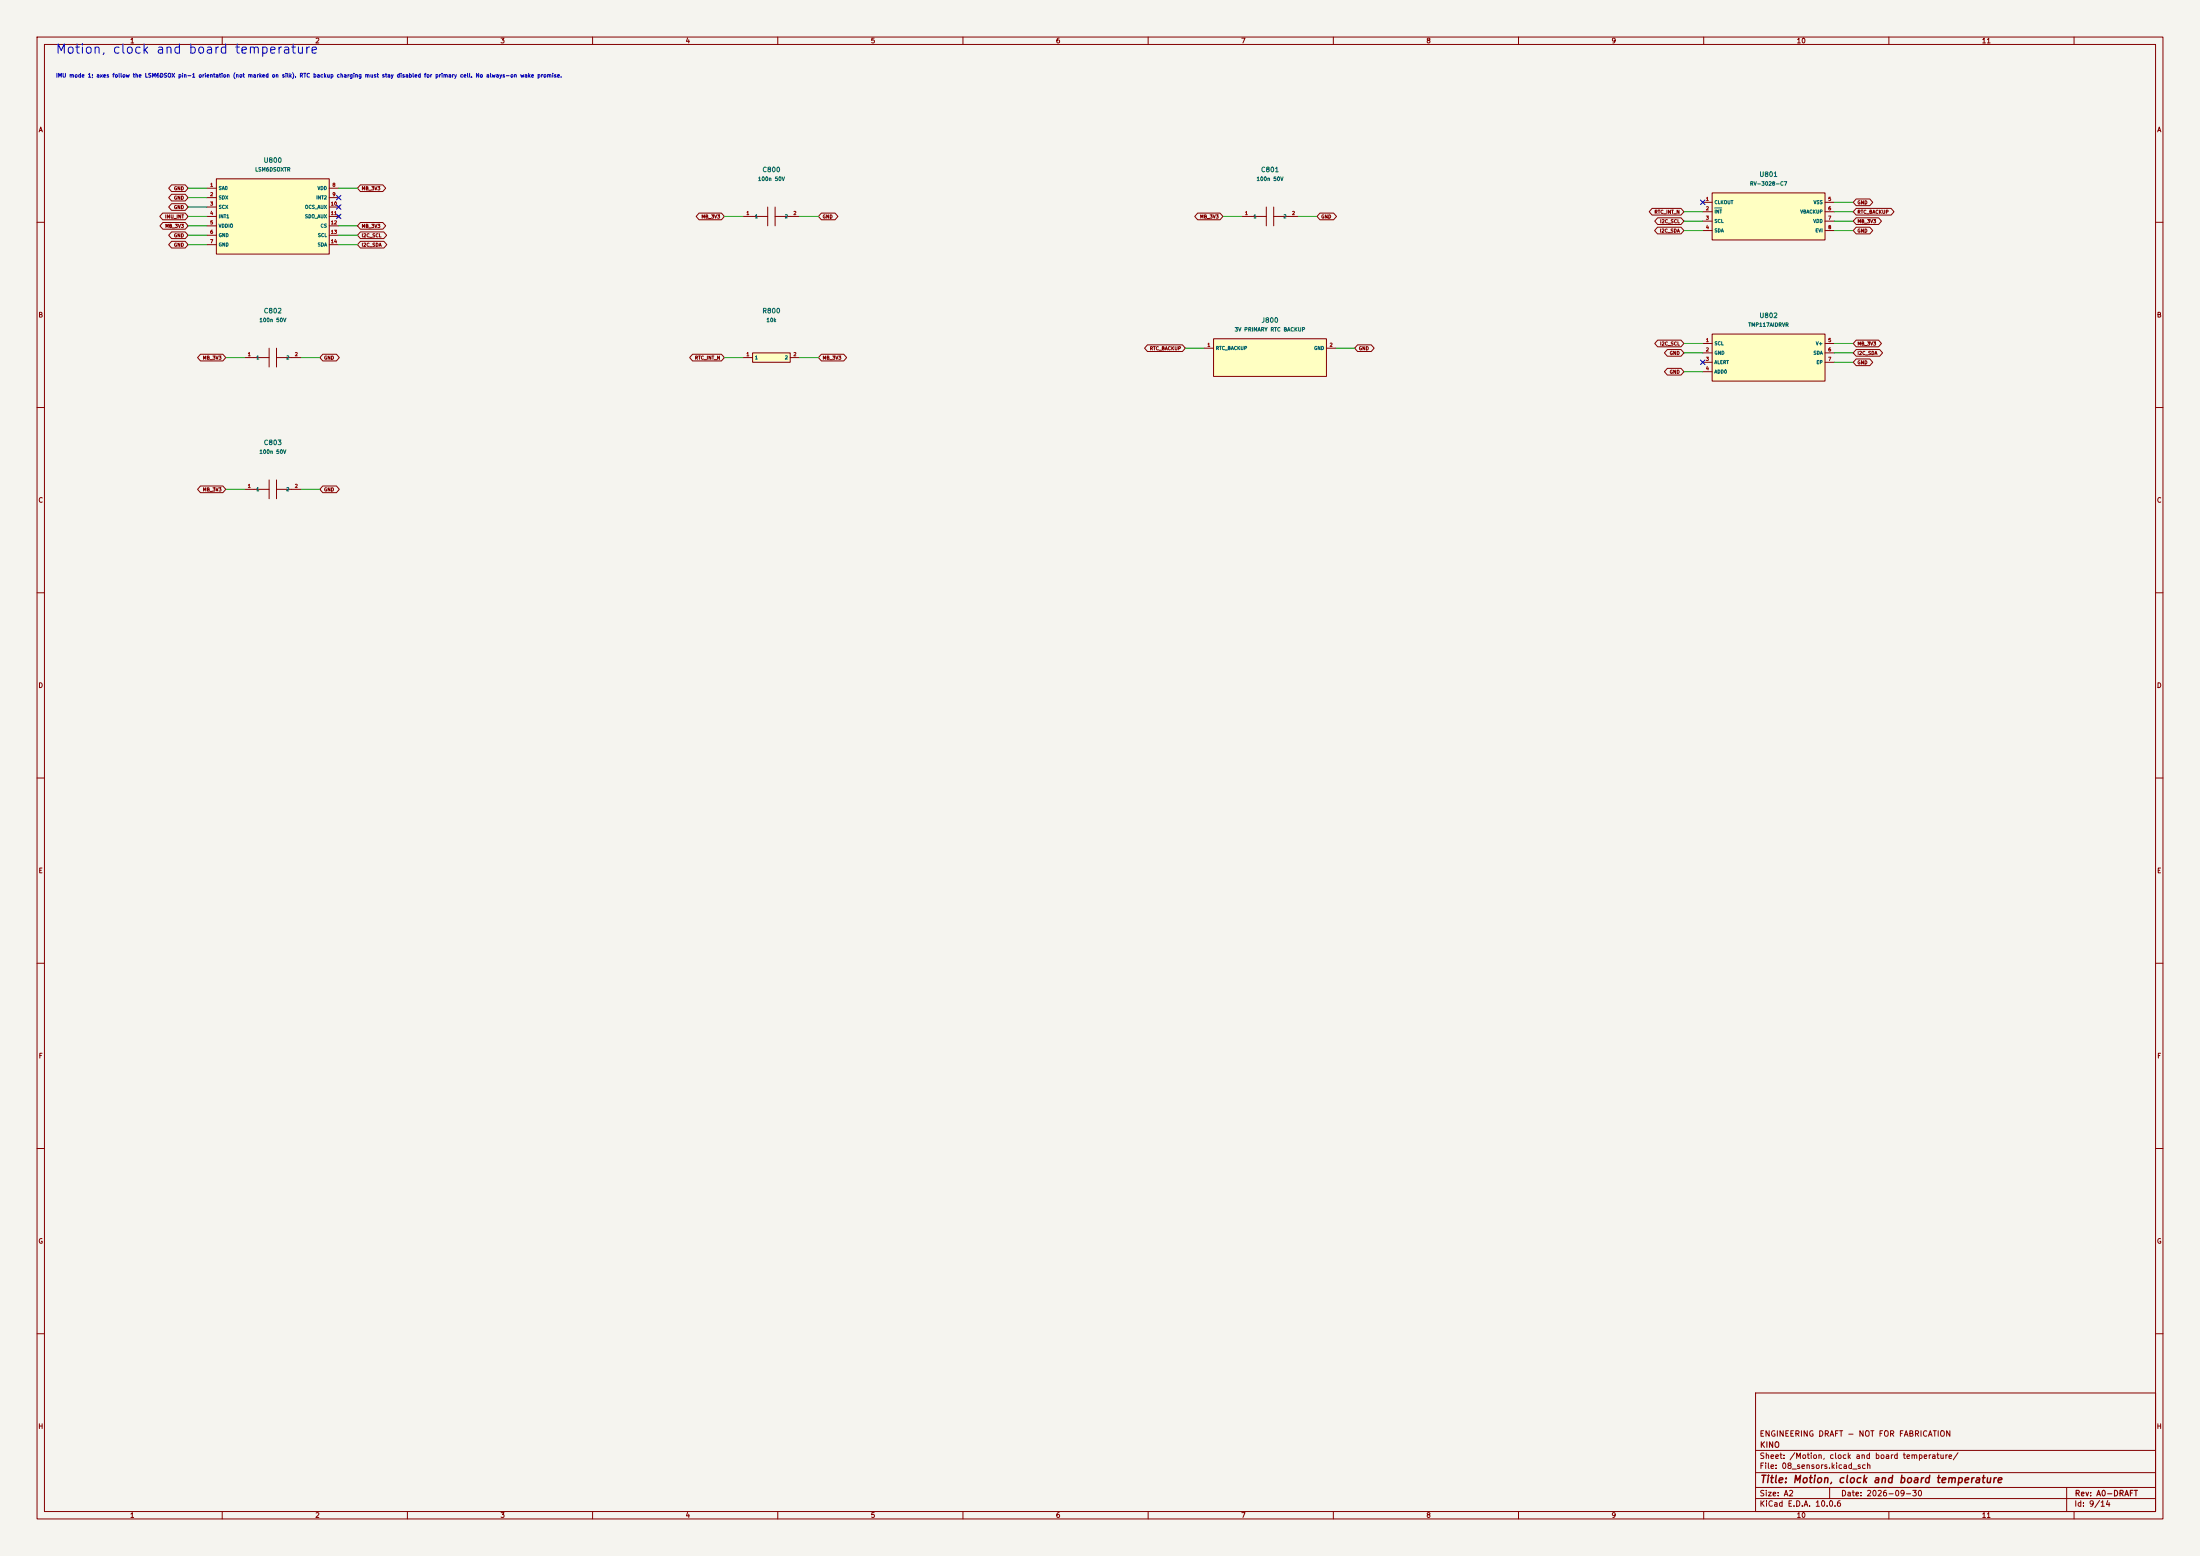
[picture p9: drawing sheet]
(kicad_sch (version 20250114) (generator "eeschema") (generator_version "10.0") (paper "A2")
  (title_block (title "Motion, clock and board temperature") (date "2026-09-30") (rev "A0-DRAFT")
   (company "KINO") (comment 1 "ENGINEERING DRAFT - NOT FOR FABRICATION"))
(lib_symbols (symbol "KINO_A0:U800" (pin_names (offset 0.508)) (in_bom yes) (on_board yes)
   (property "Reference" "U" (at 0 13.97 0) (effects (font (size 1.27 1.27))))
   (property "Value" "LSM6DSOXTR" (at 0 11.43 0) (effects (font (size 1.0 1.0))))
   (property "Footprint" "Package_LGA:LGA-14_3x2.5mm_P0.5mm_LayoutBorder3x4y" (at 0 0 0) (effects (font (size 1.27 1.27)) (hide yes)))
   (property "Datasheet" "https://www.st.com/resource/en/datasheet/lsm6dsox.pdf" (at 0 0 0) (effects (font (size 1.27 1.27)) (hide yes)))
   (symbol "U800_0_1" (rectangle (start -15.24 10.16) (end 15.24 -10.16) (stroke (width 0.25) (type default)) (fill (type background))))
   (symbol "U800_1_1" (pin input line (at -17.78 7.62 0) (length 2.54) (name "SA0" (effects (font (size 0.9 0.9)))) (number "1" (effects (font (size 0.9 0.9)))))(pin input line (at -17.78 5.08 0) (length 2.54) (name "SDX" (effects (font (size 0.9 0.9)))) (number "2" (effects (font (size 0.9 0.9)))))(pin input line (at -17.78 2.54 0) (length 2.54) (name "SCX" (effects (font (size 0.9 0.9)))) (number "3" (effects (font (size 0.9 0.9)))))(pin output line (at -17.78 0.0 0) (length 2.54) (name "INT1" (effects (font (size 0.9 0.9)))) (number "4" (effects (font (size 0.9 0.9)))))(pin power_in line (at -17.78 -2.54 0) (length 2.54) (name "VDDIO" (effects (font (size 0.9 0.9)))) (number "5" (effects (font (size 0.9 0.9)))))(pin power_in line (at -17.78 -5.079999999999999 0) (length 2.54) (name "GND" (effects (font (size 0.9 0.9)))) (number "6" (effects (font (size 0.9 0.9)))))(pin passive line (at -17.78 -7.62 0) (length 2.54) (name "GND" (effects (font (size 0.9 0.9)))) (number "7" (effects (font (size 0.9 0.9)))))(pin power_in line (at 17.78 7.62 180) (length 2.54) (name "VDD" (effects (font (size 0.9 0.9)))) (number "8" (effects (font (size 0.9 0.9)))))(pin output line (at 17.78 5.08 180) (length 2.54) (name "INT2" (effects (font (size 0.9 0.9)))) (number "9" (effects (font (size 0.9 0.9)))))(pin no_connect line (at 17.78 2.54 180) (length 2.54) (name "OCS_AUX" (effects (font (size 0.9 0.9)))) (number "10" (effects (font (size 0.9 0.9)))))(pin no_connect line (at 17.78 0.0 180) (length 2.54) (name "SDO_AUX" (effects (font (size 0.9 0.9)))) (number "11" (effects (font (size 0.9 0.9)))))(pin input line (at 17.78 -2.54 180) (length 2.54) (name "CS" (effects (font (size 0.9 0.9)))) (number "12" (effects (font (size 0.9 0.9)))))(pin input line (at 17.78 -5.079999999999999 180) (length 2.54) (name "SCL" (effects (font (size 0.9 0.9)))) (number "13" (effects (font (size 0.9 0.9)))))(pin bidirectional line (at 17.78 -7.62 180) (length 2.54) (name "SDA" (effects (font (size 0.9 0.9)))) (number "14" (effects (font (size 0.9 0.9)))))))(symbol "KINO_A0:C800" (pin_names (offset 0.508)) (in_bom yes) (on_board yes)
   (property "Reference" "C" (at 0 11.43 0) (effects (font (size 1.27 1.27))))
   (property "Value" "100n 50V" (at 0 8.89 0) (effects (font (size 1.0 1.0))))
   (property "Footprint" "Capacitor_SMD:C_0603_1608Metric" (at 0 0 0) (effects (font (size 1.27 1.27)) (hide yes)))
   (property "Datasheet" "https://www.yageogroup.com/component-documentation/download/specsheet/CC0603KRX7R9BB104" (at 0 0 0) (effects (font (size 1.27 1.27)) (hide yes)))
   (symbol "C800_0_1" (polyline (pts (xy -1 -2.54) (xy -1 2.54)) (stroke (width 0.25) (type default)) (fill (type none)))(polyline (pts (xy 1 -2.54) (xy 1 2.54)) (stroke (width 0.25) (type default)) (fill (type none)))(polyline (pts (xy -5.08 0) (xy -1 0)) (stroke (width 0.15) (type default)) (fill (type none)))(polyline (pts (xy 1 0) (xy 5.08 0)) (stroke (width 0.15) (type default)) (fill (type none))))
   (symbol "C800_1_1" (pin passive line (at -7.62 0 0) (length 2.54) (name "1" (effects (font (size 0.9 0.9)))) (number "1" (effects (font (size 0.9 0.9)))))(pin passive line (at 7.62 0 180) (length 2.54) (name "2" (effects (font (size 0.9 0.9)))) (number "2" (effects (font (size 0.9 0.9)))))))(symbol "KINO_A0:C801" (pin_names (offset 0.508)) (in_bom yes) (on_board yes)
   (property "Reference" "C" (at 0 11.43 0) (effects (font (size 1.27 1.27))))
   (property "Value" "100n 50V" (at 0 8.89 0) (effects (font (size 1.0 1.0))))
   (property "Footprint" "Capacitor_SMD:C_0603_1608Metric" (at 0 0 0) (effects (font (size 1.27 1.27)) (hide yes)))
   (property "Datasheet" "https://www.yageogroup.com/component-documentation/download/specsheet/CC0603KRX7R9BB104" (at 0 0 0) (effects (font (size 1.27 1.27)) (hide yes)))
   (symbol "C801_0_1" (polyline (pts (xy -1 -2.54) (xy -1 2.54)) (stroke (width 0.25) (type default)) (fill (type none)))(polyline (pts (xy 1 -2.54) (xy 1 2.54)) (stroke (width 0.25) (type default)) (fill (type none)))(polyline (pts (xy -5.08 0) (xy -1 0)) (stroke (width 0.15) (type default)) (fill (type none)))(polyline (pts (xy 1 0) (xy 5.08 0)) (stroke (width 0.15) (type default)) (fill (type none))))
   (symbol "C801_1_1" (pin passive line (at -7.62 0 0) (length 2.54) (name "1" (effects (font (size 0.9 0.9)))) (number "1" (effects (font (size 0.9 0.9)))))(pin passive line (at 7.62 0 180) (length 2.54) (name "2" (effects (font (size 0.9 0.9)))) (number "2" (effects (font (size 0.9 0.9)))))))(symbol "KINO_A0:U801" (pin_names (offset 0.508)) (in_bom yes) (on_board yes)
   (property "Reference" "U" (at 0 10.16 0) (effects (font (size 1.27 1.27))))
   (property "Value" "RV-3028-C7" (at 0 7.619999999999999 0) (effects (font (size 1.0 1.0))))
   (property "Footprint" "Package_SON:MicroCrystal_C7_SON-8_1.5x3.2mm_P0.9mm" (at 0 0 0) (effects (font (size 1.27 1.27)) (hide yes)))
   (property "Datasheet" "https://www.microcrystal.com/fileadmin/Media/Products/RTC/Datasheet/RV-3028-C7.pdf" (at 0 0 0) (effects (font (size 1.27 1.27)) (hide yes)))
   (symbol "U801_0_1" (rectangle (start -15.24 6.35) (end 15.24 -6.35) (stroke (width 0.25) (type default)) (fill (type background))))
   (symbol "U801_1_1" (pin output line (at -17.78 3.8099999999999996 0) (length 2.54) (name "CLKOUT" (effects (font (size 0.9 0.9)))) (number "1" (effects (font (size 0.9 0.9)))))(pin open_collector line (at -17.78 1.2699999999999996 0) (length 2.54) (name "~{INT}" (effects (font (size 0.9 0.9)))) (number "2" (effects (font (size 0.9 0.9)))))(pin input line (at -17.78 -1.2700000000000005 0) (length 2.54) (name "SCL" (effects (font (size 0.9 0.9)))) (number "3" (effects (font (size 0.9 0.9)))))(pin bidirectional line (at -17.78 -3.8100000000000005 0) (length 2.54) (name "SDA" (effects (font (size 0.9 0.9)))) (number "4" (effects (font (size 0.9 0.9)))))(pin power_in line (at 17.78 3.8099999999999996 180) (length 2.54) (name "VSS" (effects (font (size 0.9 0.9)))) (number "5" (effects (font (size 0.9 0.9)))))(pin power_in line (at 17.78 1.2699999999999996 180) (length 2.54) (name "VBACKUP" (effects (font (size 0.9 0.9)))) (number "6" (effects (font (size 0.9 0.9)))))(pin power_in line (at 17.78 -1.2700000000000005 180) (length 2.54) (name "VDD" (effects (font (size 0.9 0.9)))) (number "7" (effects (font (size 0.9 0.9)))))(pin input line (at 17.78 -3.8100000000000005 180) (length 2.54) (name "EVI" (effects (font (size 0.9 0.9)))) (number "8" (effects (font (size 0.9 0.9)))))))(symbol "KINO_A0:C802" (pin_names (offset 0.508)) (in_bom yes) (on_board yes)
   (property "Reference" "C" (at 0 11.43 0) (effects (font (size 1.27 1.27))))
   (property "Value" "100n 50V" (at 0 8.89 0) (effects (font (size 1.0 1.0))))
   (property "Footprint" "Capacitor_SMD:C_0603_1608Metric" (at 0 0 0) (effects (font (size 1.27 1.27)) (hide yes)))
   (property "Datasheet" "https://www.yageogroup.com/component-documentation/download/specsheet/CC0603KRX7R9BB104" (at 0 0 0) (effects (font (size 1.27 1.27)) (hide yes)))
   (symbol "C802_0_1" (polyline (pts (xy -1 -2.54) (xy -1 2.54)) (stroke (width 0.25) (type default)) (fill (type none)))(polyline (pts (xy 1 -2.54) (xy 1 2.54)) (stroke (width 0.25) (type default)) (fill (type none)))(polyline (pts (xy -5.08 0) (xy -1 0)) (stroke (width 0.15) (type default)) (fill (type none)))(polyline (pts (xy 1 0) (xy 5.08 0)) (stroke (width 0.15) (type default)) (fill (type none))))
   (symbol "C802_1_1" (pin passive line (at -7.62 0 0) (length 2.54) (name "1" (effects (font (size 0.9 0.9)))) (number "1" (effects (font (size 0.9 0.9)))))(pin passive line (at 7.62 0 180) (length 2.54) (name "2" (effects (font (size 0.9 0.9)))) (number "2" (effects (font (size 0.9 0.9)))))))(symbol "KINO_A0:R800" (pin_names (offset 0.508)) (in_bom yes) (on_board yes)
   (property "Reference" "R" (at 0 11.43 0) (effects (font (size 1.27 1.27))))
   (property "Value" "10k" (at 0 8.89 0) (effects (font (size 1.0 1.0))))
   (property "Footprint" "Resistor_SMD:R_0603_1608Metric" (at 0 0 0) (effects (font (size 1.27 1.27)) (hide yes)))
   (property "Datasheet" "https://www.yageogroup.com/component-documentation/download/specsheet/RC0603FR-0710KL" (at 0 0 0) (effects (font (size 1.27 1.27)) (hide yes)))
   (symbol "R800_0_1" (rectangle (start -5.08 1.27) (end 5.08 -1.27) (stroke (width 0.25) (type default)) (fill (type background))))
   (symbol "R800_1_1" (pin passive line (at -7.62 0 0) (length 2.54) (name "1" (effects (font (size 0.9 0.9)))) (number "1" (effects (font (size 0.9 0.9)))))(pin passive line (at 7.62 0 180) (length 2.54) (name "2" (effects (font (size 0.9 0.9)))) (number "2" (effects (font (size 0.9 0.9)))))))(symbol "KINO_A0:J800" (pin_names (offset 0.508)) (in_bom yes) (on_board yes)
   (property "Reference" "J" (at 0 8.89 0) (effects (font (size 1.27 1.27))))
   (property "Value" "3V PRIMARY RTC BACKUP" (at 0 6.35 0) (effects (font (size 1.0 1.0))))
   (property "Footprint" "Connector_JST:JST_GH_BM02B-GHS-TBT_1x02-1MP_P1.25mm_Vertical" (at 0 0 0) (effects (font (size 1.27 1.27)) (hide yes)))
   (property "Datasheet" "https://www.jst-mfg.com/product/pdf/eng/eGH.pdf" (at 0 0 0) (effects (font (size 1.27 1.27)) (hide yes)))
   (symbol "J800_0_1" (rectangle (start -15.24 5.08) (end 15.24 -5.08) (stroke (width 0.25) (type default)) (fill (type background))))
   (symbol "J800_1_1" (pin passive line (at -17.78 2.54 0) (length 2.54) (name "RTC_BACKUP" (effects (font (size 0.9 0.9)))) (number "1" (effects (font (size 0.9 0.9)))))(pin passive line (at 17.78 2.54 180) (length 2.54) (name "GND" (effects (font (size 0.9 0.9)))) (number "2" (effects (font (size 0.9 0.9)))))))(symbol "KINO_A0:U802" (pin_names (offset 0.508)) (in_bom yes) (on_board yes)
   (property "Reference" "U" (at 0 10.16 0) (effects (font (size 1.27 1.27))))
   (property "Value" "TMP117AIDRVR" (at 0 7.619999999999999 0) (effects (font (size 1.0 1.0))))
   (property "Footprint" "Package_SON:WSON-6-1EP_2x2mm_P0.65mm_EP1x1.6mm" (at 0 0 0) (effects (font (size 1.27 1.27)) (hide yes)))
   (property "Datasheet" "https://www.ti.com/lit/ds/symlink/tmp117.pdf" (at 0 0 0) (effects (font (size 1.27 1.27)) (hide yes)))
   (symbol "U802_0_1" (rectangle (start -15.24 6.35) (end 15.24 -6.35) (stroke (width 0.25) (type default)) (fill (type background))))
   (symbol "U802_1_1" (pin input line (at -17.78 3.8099999999999996 0) (length 2.54) (name "SCL" (effects (font (size 0.9 0.9)))) (number "1" (effects (font (size 0.9 0.9)))))(pin power_in line (at -17.78 1.2699999999999996 0) (length 2.54) (name "GND" (effects (font (size 0.9 0.9)))) (number "2" (effects (font (size 0.9 0.9)))))(pin open_collector line (at -17.78 -1.2700000000000005 0) (length 2.54) (name "ALERT" (effects (font (size 0.9 0.9)))) (number "3" (effects (font (size 0.9 0.9)))))(pin input line (at -17.78 -3.8100000000000005 0) (length 2.54) (name "ADD0" (effects (font (size 0.9 0.9)))) (number "4" (effects (font (size 0.9 0.9)))))(pin power_in line (at 17.78 3.8099999999999996 180) (length 2.54) (name "V+" (effects (font (size 0.9 0.9)))) (number "5" (effects (font (size 0.9 0.9)))))(pin bidirectional line (at 17.78 1.2699999999999996 180) (length 2.54) (name "SDA" (effects (font (size 0.9 0.9)))) (number "6" (effects (font (size 0.9 0.9)))))(pin passive line (at 17.78 -1.2700000000000005 180) (length 2.54) (name "EP" (effects (font (size 0.9 0.9)))) (number "7" (effects (font (size 0.9 0.9)))))))(symbol "KINO_A0:C803" (pin_names (offset 0.508)) (in_bom yes) (on_board yes)
   (property "Reference" "C" (at 0 11.43 0) (effects (font (size 1.27 1.27))))
   (property "Value" "100n 50V" (at 0 8.89 0) (effects (font (size 1.0 1.0))))
   (property "Footprint" "Capacitor_SMD:C_0603_1608Metric" (at 0 0 0) (effects (font (size 1.27 1.27)) (hide yes)))
   (property "Datasheet" "https://www.yageogroup.com/component-documentation/download/specsheet/CC0603KRX7R9BB104" (at 0 0 0) (effects (font (size 1.27 1.27)) (hide yes)))
   (symbol "C803_0_1" (polyline (pts (xy -1 -2.54) (xy -1 2.54)) (stroke (width 0.25) (type default)) (fill (type none)))(polyline (pts (xy 1 -2.54) (xy 1 2.54)) (stroke (width 0.25) (type default)) (fill (type none)))(polyline (pts (xy -5.08 0) (xy -1 0)) (stroke (width 0.15) (type default)) (fill (type none)))(polyline (pts (xy 1 0) (xy 5.08 0)) (stroke (width 0.15) (type default)) (fill (type none))))
   (symbol "C803_1_1" (pin passive line (at -7.62 0 0) (length 2.54) (name "1" (effects (font (size 0.9 0.9)))) (number "1" (effects (font (size 0.9 0.9)))))(pin passive line (at 7.62 0 180) (length 2.54) (name "2" (effects (font (size 0.9 0.9)))) (number "2" (effects (font (size 0.9 0.9))))))))
(text "Motion, clock and board temperature" (at 15 12 0) (effects (font (size 2.5 2.5)) (justify left top)))
(text "IMU mode 1; axes follow the LSM6DSOX pin-1 orientation (not marked on silk). RTC backup charging must stay disabled for primary cell. No always-on wake promise." (at 15 20 0) (effects (font (size 1.05 1.05)) (justify left top)))
(symbol (lib_id "KINO_A0:U800") (at 73.66 58.42 0) (unit 1) (in_bom yes) (on_board yes) (dnp no)
    (property "Reference" "U800" (at 73.66 43.260000000000005 0) (effects (font (size 1.27 1.27))))
    (property "Value" "LSM6DSOXTR" (at 73.66 45.760000000000005 0) (effects (font (size 1.0 1.0))))
    (property "Footprint" "Package_LGA:LGA-14_3x2.5mm_P0.5mm_LayoutBorder3x4y" (at 73.66 58.42 0) (effects (font (size 1 1)) (hide yes)))
    (property "Datasheet" "https://www.st.com/resource/en/datasheet/lsm6dsox.pdf" (at 73.66 58.42 0) (effects (font (size 1 1)) (hide yes)))
    (property "Design note" "" (at 73.66 58.42 0) (effects (font (size 1 1)) (hide yes))) (pin "1")(pin "2")(pin "3")(pin "4")(pin "5")(pin "6")(pin "7")(pin "8")(pin "9")(pin "10")(pin "11")(pin "12")(pin "13")(pin "14"))
(wire (pts (xy 55.879999999999995 50.800000000000004) (xy 50.8 50.800000000000004)) (stroke (width 0) (type default)))
(global_label "GND" (shape bidirectional) (at 50.8 50.800000000000004 0) (effects (font (size 0.9 0.9)) (justify right))
    (property "Intersheetrefs" "${INTERSHEET_REFS}" (at 50.8 50.800000000000004 0) (effects (font (size 0.8 0.8)) (hide yes))))
(wire (pts (xy 55.879999999999995 53.34) (xy 50.8 53.34)) (stroke (width 0) (type default)))
(global_label "GND" (shape bidirectional) (at 50.8 53.34 0) (effects (font (size 0.9 0.9)) (justify right))
    (property "Intersheetrefs" "${INTERSHEET_REFS}" (at 50.8 53.34 0) (effects (font (size 0.8 0.8)) (hide yes))))
(wire (pts (xy 55.879999999999995 55.88) (xy 50.8 55.88)) (stroke (width 0) (type default)))
(global_label "GND" (shape bidirectional) (at 50.8 55.88 0) (effects (font (size 0.9 0.9)) (justify right))
    (property "Intersheetrefs" "${INTERSHEET_REFS}" (at 50.8 55.88 0) (effects (font (size 0.8 0.8)) (hide yes))))
(wire (pts (xy 55.879999999999995 58.42) (xy 50.8 58.42)) (stroke (width 0) (type default)))
(global_label "IMU_INT" (shape bidirectional) (at 50.8 58.42 0) (effects (font (size 0.9 0.9)) (justify right))
    (property "Intersheetrefs" "${INTERSHEET_REFS}" (at 50.8 58.42 0) (effects (font (size 0.8 0.8)) (hide yes))))
(wire (pts (xy 55.879999999999995 60.96) (xy 50.8 60.96)) (stroke (width 0) (type default)))
(global_label "MB_3V3" (shape bidirectional) (at 50.8 60.96 0) (effects (font (size 0.9 0.9)) (justify right))
    (property "Intersheetrefs" "${INTERSHEET_REFS}" (at 50.8 60.96 0) (effects (font (size 0.8 0.8)) (hide yes))))
(wire (pts (xy 55.879999999999995 63.5) (xy 50.8 63.5)) (stroke (width 0) (type default)))
(global_label "GND" (shape bidirectional) (at 50.8 63.5 0) (effects (font (size 0.9 0.9)) (justify right))
    (property "Intersheetrefs" "${INTERSHEET_REFS}" (at 50.8 63.5 0) (effects (font (size 0.8 0.8)) (hide yes))))
(wire (pts (xy 55.879999999999995 66.04) (xy 50.8 66.04)) (stroke (width 0) (type default)))
(global_label "GND" (shape bidirectional) (at 50.8 66.04 0) (effects (font (size 0.9 0.9)) (justify right))
    (property "Intersheetrefs" "${INTERSHEET_REFS}" (at 50.8 66.04 0) (effects (font (size 0.8 0.8)) (hide yes))))
(wire (pts (xy 91.44 50.800000000000004) (xy 96.52 50.800000000000004)) (stroke (width 0) (type default)))
(global_label "MB_3V3" (shape bidirectional) (at 96.52 50.800000000000004 180) (effects (font (size 0.9 0.9)) (justify left))
    (property "Intersheetrefs" "${INTERSHEET_REFS}" (at 96.52 50.800000000000004 180) (effects (font (size 0.8 0.8)) (hide yes))))
(no_connect (at 91.44 53.34))
(no_connect (at 91.44 55.88))
(no_connect (at 91.44 58.42))
(wire (pts (xy 91.44 60.96) (xy 96.52 60.96)) (stroke (width 0) (type default)))
(global_label "MB_3V3" (shape bidirectional) (at 96.52 60.96 180) (effects (font (size 0.9 0.9)) (justify left))
    (property "Intersheetrefs" "${INTERSHEET_REFS}" (at 96.52 60.96 180) (effects (font (size 0.8 0.8)) (hide yes))))
(wire (pts (xy 91.44 63.5) (xy 96.52 63.5)) (stroke (width 0) (type default)))
(global_label "I2C_SCL" (shape bidirectional) (at 96.52 63.5 180) (effects (font (size 0.9 0.9)) (justify left))
    (property "Intersheetrefs" "${INTERSHEET_REFS}" (at 96.52 63.5 180) (effects (font (size 0.8 0.8)) (hide yes))))
(wire (pts (xy 91.44 66.04) (xy 96.52 66.04)) (stroke (width 0) (type default)))
(global_label "I2C_SDA" (shape bidirectional) (at 96.52 66.04 180) (effects (font (size 0.9 0.9)) (justify left))
    (property "Intersheetrefs" "${INTERSHEET_REFS}" (at 96.52 66.04 180) (effects (font (size 0.8 0.8)) (hide yes))))
(symbol (lib_id "KINO_A0:C800") (at 208.28 58.42 0) (unit 1) (in_bom yes) (on_board yes) (dnp no)
    (property "Reference" "C800" (at 208.28 45.800000000000004 0) (effects (font (size 1.27 1.27))))
    (property "Value" "100n 50V" (at 208.28 48.300000000000004 0) (effects (font (size 1.0 1.0))))
    (property "Footprint" "Capacitor_SMD:C_0603_1608Metric" (at 208.28 58.42 0) (effects (font (size 1 1)) (hide yes)))
    (property "Datasheet" "https://www.yageogroup.com/component-documentation/download/specsheet/CC0603KRX7R9BB104" (at 208.28 58.42 0) (effects (font (size 1 1)) (hide yes)))
    (property "Design note" "" (at 208.28 58.42 0) (effects (font (size 1 1)) (hide yes))) (pin "1")(pin "2"))
(wire (pts (xy 200.66 58.42) (xy 195.57999999999998 58.42)) (stroke (width 0) (type default)))
(global_label "MB_3V3" (shape bidirectional) (at 195.57999999999998 58.42 0) (effects (font (size 0.9 0.9)) (justify right))
    (property "Intersheetrefs" "${INTERSHEET_REFS}" (at 195.57999999999998 58.42 0) (effects (font (size 0.8 0.8)) (hide yes))))
(wire (pts (xy 215.9 58.42) (xy 220.98000000000002 58.42)) (stroke (width 0) (type default)))
(global_label "GND" (shape bidirectional) (at 220.98000000000002 58.42 180) (effects (font (size 0.9 0.9)) (justify left))
    (property "Intersheetrefs" "${INTERSHEET_REFS}" (at 220.98000000000002 58.42 180) (effects (font (size 0.8 0.8)) (hide yes))))
(symbol (lib_id "KINO_A0:C801") (at 342.9 58.42 0) (unit 1) (in_bom yes) (on_board yes) (dnp no)
    (property "Reference" "C801" (at 342.9 45.800000000000004 0) (effects (font (size 1.27 1.27))))
    (property "Value" "100n 50V" (at 342.9 48.300000000000004 0) (effects (font (size 1.0 1.0))))
    (property "Footprint" "Capacitor_SMD:C_0603_1608Metric" (at 342.9 58.42 0) (effects (font (size 1 1)) (hide yes)))
    (property "Datasheet" "https://www.yageogroup.com/component-documentation/download/specsheet/CC0603KRX7R9BB104" (at 342.9 58.42 0) (effects (font (size 1 1)) (hide yes)))
    (property "Design note" "" (at 342.9 58.42 0) (effects (font (size 1 1)) (hide yes))) (pin "1")(pin "2"))
(wire (pts (xy 335.28 58.42) (xy 330.2 58.42)) (stroke (width 0) (type default)))
(global_label "MB_3V3" (shape bidirectional) (at 330.2 58.42 0) (effects (font (size 0.9 0.9)) (justify right))
    (property "Intersheetrefs" "${INTERSHEET_REFS}" (at 330.2 58.42 0) (effects (font (size 0.8 0.8)) (hide yes))))
(wire (pts (xy 350.52 58.42) (xy 355.59999999999997 58.42)) (stroke (width 0) (type default)))
(global_label "GND" (shape bidirectional) (at 355.59999999999997 58.42 180) (effects (font (size 0.9 0.9)) (justify left))
    (property "Intersheetrefs" "${INTERSHEET_REFS}" (at 355.59999999999997 58.42 180) (effects (font (size 0.8 0.8)) (hide yes))))
(symbol (lib_id "KINO_A0:U801") (at 477.52 58.42 0) (unit 1) (in_bom yes) (on_board yes) (dnp no)
    (property "Reference" "U801" (at 477.52 47.07 0) (effects (font (size 1.27 1.27))))
    (property "Value" "RV-3028-C7" (at 477.52 49.57 0) (effects (font (size 1.0 1.0))))
    (property "Footprint" "Package_SON:MicroCrystal_C7_SON-8_1.5x3.2mm_P0.9mm" (at 477.52 58.42 0) (effects (font (size 1 1)) (hide yes)))
    (property "Datasheet" "https://www.microcrystal.com/fileadmin/Media/Products/RTC/Datasheet/RV-3028-C7.pdf" (at 477.52 58.42 0) (effects (font (size 1 1)) (hide yes)))
    (property "Design note" "" (at 477.52 58.42 0) (effects (font (size 1 1)) (hide yes))) (pin "1")(pin "2")(pin "3")(pin "4")(pin "5")(pin "6")(pin "7")(pin "8"))
(no_connect (at 459.74 54.61))
(wire (pts (xy 459.74 57.150000000000006) (xy 454.66 57.150000000000006)) (stroke (width 0) (type default)))
(global_label "RTC_INT_N" (shape bidirectional) (at 454.66 57.150000000000006 0) (effects (font (size 0.9 0.9)) (justify right))
    (property "Intersheetrefs" "${INTERSHEET_REFS}" (at 454.66 57.150000000000006 0) (effects (font (size 0.8 0.8)) (hide yes))))
(wire (pts (xy 459.74 59.690000000000005) (xy 454.66 59.690000000000005)) (stroke (width 0) (type default)))
(global_label "I2C_SCL" (shape bidirectional) (at 454.66 59.690000000000005 0) (effects (font (size 0.9 0.9)) (justify right))
    (property "Intersheetrefs" "${INTERSHEET_REFS}" (at 454.66 59.690000000000005 0) (effects (font (size 0.8 0.8)) (hide yes))))
(wire (pts (xy 459.74 62.230000000000004) (xy 454.66 62.230000000000004)) (stroke (width 0) (type default)))
(global_label "I2C_SDA" (shape bidirectional) (at 454.66 62.230000000000004 0) (effects (font (size 0.9 0.9)) (justify right))
    (property "Intersheetrefs" "${INTERSHEET_REFS}" (at 454.66 62.230000000000004 0) (effects (font (size 0.8 0.8)) (hide yes))))
(wire (pts (xy 495.29999999999995 54.61) (xy 500.37999999999994 54.61)) (stroke (width 0) (type default)))
(global_label "GND" (shape bidirectional) (at 500.37999999999994 54.61 180) (effects (font (size 0.9 0.9)) (justify left))
    (property "Intersheetrefs" "${INTERSHEET_REFS}" (at 500.37999999999994 54.61 180) (effects (font (size 0.8 0.8)) (hide yes))))
(wire (pts (xy 495.29999999999995 57.150000000000006) (xy 500.37999999999994 57.150000000000006)) (stroke (width 0) (type default)))
(global_label "RTC_BACKUP" (shape bidirectional) (at 500.37999999999994 57.150000000000006 180) (effects (font (size 0.9 0.9)) (justify left))
    (property "Intersheetrefs" "${INTERSHEET_REFS}" (at 500.37999999999994 57.150000000000006 180) (effects (font (size 0.8 0.8)) (hide yes))))
(wire (pts (xy 495.29999999999995 59.690000000000005) (xy 500.37999999999994 59.690000000000005)) (stroke (width 0) (type default)))
(global_label "MB_3V3" (shape bidirectional) (at 500.37999999999994 59.690000000000005 180) (effects (font (size 0.9 0.9)) (justify left))
    (property "Intersheetrefs" "${INTERSHEET_REFS}" (at 500.37999999999994 59.690000000000005 180) (effects (font (size 0.8 0.8)) (hide yes))))
(wire (pts (xy 495.29999999999995 62.230000000000004) (xy 500.37999999999994 62.230000000000004)) (stroke (width 0) (type default)))
(global_label "GND" (shape bidirectional) (at 500.37999999999994 62.230000000000004 180) (effects (font (size 0.9 0.9)) (justify left))
    (property "Intersheetrefs" "${INTERSHEET_REFS}" (at 500.37999999999994 62.230000000000004 180) (effects (font (size 0.8 0.8)) (hide yes))))
(symbol (lib_id "KINO_A0:C802") (at 73.66 96.52000000000001 0) (unit 1) (in_bom yes) (on_board yes) (dnp no)
    (property "Reference" "C802" (at 73.66 83.9 0) (effects (font (size 1.27 1.27))))
    (property "Value" "100n 50V" (at 73.66 86.4 0) (effects (font (size 1.0 1.0))))
    (property "Footprint" "Capacitor_SMD:C_0603_1608Metric" (at 73.66 96.52000000000001 0) (effects (font (size 1 1)) (hide yes)))
    (property "Datasheet" "https://www.yageogroup.com/component-documentation/download/specsheet/CC0603KRX7R9BB104" (at 73.66 96.52000000000001 0) (effects (font (size 1 1)) (hide yes)))
    (property "Design note" "" (at 73.66 96.52000000000001 0) (effects (font (size 1 1)) (hide yes))) (pin "1")(pin "2"))
(wire (pts (xy 66.03999999999999 96.52000000000001) (xy 60.959999999999994 96.52000000000001)) (stroke (width 0) (type default)))
(global_label "MB_3V3" (shape bidirectional) (at 60.959999999999994 96.52000000000001 0) (effects (font (size 0.9 0.9)) (justify right))
    (property "Intersheetrefs" "${INTERSHEET_REFS}" (at 60.959999999999994 96.52000000000001 0) (effects (font (size 0.8 0.8)) (hide yes))))
(wire (pts (xy 81.28 96.52000000000001) (xy 86.36 96.52000000000001)) (stroke (width 0) (type default)))
(global_label "GND" (shape bidirectional) (at 86.36 96.52000000000001 180) (effects (font (size 0.9 0.9)) (justify left))
    (property "Intersheetrefs" "${INTERSHEET_REFS}" (at 86.36 96.52000000000001 180) (effects (font (size 0.8 0.8)) (hide yes))))
(symbol (lib_id "KINO_A0:R800") (at 208.28 96.52000000000001 0) (unit 1) (in_bom yes) (on_board yes) (dnp no)
    (property "Reference" "R800" (at 208.28 83.9 0) (effects (font (size 1.27 1.27))))
    (property "Value" "10k" (at 208.28 86.4 0) (effects (font (size 1.0 1.0))))
    (property "Footprint" "Resistor_SMD:R_0603_1608Metric" (at 208.28 96.52000000000001 0) (effects (font (size 1 1)) (hide yes)))
    (property "Datasheet" "https://www.yageogroup.com/component-documentation/download/specsheet/RC0603FR-0710KL" (at 208.28 96.52000000000001 0) (effects (font (size 1 1)) (hide yes)))
    (property "Design note" "" (at 208.28 96.52000000000001 0) (effects (font (size 1 1)) (hide yes))) (pin "1")(pin "2"))
(wire (pts (xy 200.66 96.52000000000001) (xy 195.57999999999998 96.52000000000001)) (stroke (width 0) (type default)))
(global_label "RTC_INT_N" (shape bidirectional) (at 195.57999999999998 96.52000000000001 0) (effects (font (size 0.9 0.9)) (justify right))
    (property "Intersheetrefs" "${INTERSHEET_REFS}" (at 195.57999999999998 96.52000000000001 0) (effects (font (size 0.8 0.8)) (hide yes))))
(wire (pts (xy 215.9 96.52000000000001) (xy 220.98000000000002 96.52000000000001)) (stroke (width 0) (type default)))
(global_label "MB_3V3" (shape bidirectional) (at 220.98000000000002 96.52000000000001 180) (effects (font (size 0.9 0.9)) (justify left))
    (property "Intersheetrefs" "${INTERSHEET_REFS}" (at 220.98000000000002 96.52000000000001 180) (effects (font (size 0.8 0.8)) (hide yes))))
(symbol (lib_id "KINO_A0:J800") (at 342.9 96.52000000000001 0) (unit 1) (in_bom yes) (on_board yes) (dnp no)
    (property "Reference" "J800" (at 342.9 86.44000000000001 0) (effects (font (size 1.27 1.27))))
    (property "Value" "3V PRIMARY RTC BACKUP" (at 342.9 88.94000000000001 0) (effects (font (size 1.0 1.0))))
    (property "Footprint" "Connector_JST:JST_GH_BM02B-GHS-TBT_1x02-1MP_P1.25mm_Vertical" (at 342.9 96.52000000000001 0) (effects (font (size 1 1)) (hide yes)))
    (property "Datasheet" "https://www.jst-mfg.com/product/pdf/eng/eGH.pdf" (at 342.9 96.52000000000001 0) (effects (font (size 1 1)) (hide yes)))
    (property "Design note" "Insulated remote backup cell holder; disable RTC trickle charging in hardware configuration/firmware." (at 342.9 96.52000000000001 0) (effects (font (size 1 1)) (hide yes))) (pin "1")(pin "2"))
(wire (pts (xy 325.12 93.98) (xy 320.04 93.98)) (stroke (width 0) (type default)))
(global_label "RTC_BACKUP" (shape bidirectional) (at 320.04 93.98 0) (effects (font (size 0.9 0.9)) (justify right))
    (property "Intersheetrefs" "${INTERSHEET_REFS}" (at 320.04 93.98 0) (effects (font (size 0.8 0.8)) (hide yes))))
(wire (pts (xy 360.67999999999995 93.98) (xy 365.75999999999993 93.98)) (stroke (width 0) (type default)))
(global_label "GND" (shape bidirectional) (at 365.75999999999993 93.98 180) (effects (font (size 0.9 0.9)) (justify left))
    (property "Intersheetrefs" "${INTERSHEET_REFS}" (at 365.75999999999993 93.98 180) (effects (font (size 0.8 0.8)) (hide yes))))
(symbol (lib_id "KINO_A0:U802") (at 477.52 96.52000000000001 0) (unit 1) (in_bom yes) (on_board yes) (dnp no)
    (property "Reference" "U802" (at 477.52 85.17000000000002 0) (effects (font (size 1.27 1.27))))
    (property "Value" "TMP117AIDRVR" (at 477.52 87.67000000000002 0) (effects (font (size 1.0 1.0))))
    (property "Footprint" "Package_SON:WSON-6-1EP_2x2mm_P0.65mm_EP1x1.6mm" (at 477.52 96.52000000000001 0) (effects (font (size 1 1)) (hide yes)))
    (property "Datasheet" "https://www.ti.com/lit/ds/symlink/tmp117.pdf" (at 477.52 96.52000000000001 0) (effects (font (size 1 1)) (hide yes)))
    (property "Design note" "" (at 477.52 96.52000000000001 0) (effects (font (size 1 1)) (hide yes))) (pin "1")(pin "2")(pin "3")(pin "4")(pin "5")(pin "6")(pin "7"))
(wire (pts (xy 459.74 92.71000000000001) (xy 454.66 92.71000000000001)) (stroke (width 0) (type default)))
(global_label "I2C_SCL" (shape bidirectional) (at 454.66 92.71000000000001 0) (effects (font (size 0.9 0.9)) (justify right))
    (property "Intersheetrefs" "${INTERSHEET_REFS}" (at 454.66 92.71000000000001 0) (effects (font (size 0.8 0.8)) (hide yes))))
(wire (pts (xy 459.74 95.25000000000001) (xy 454.66 95.25000000000001)) (stroke (width 0) (type default)))
(global_label "GND" (shape bidirectional) (at 454.66 95.25000000000001 0) (effects (font (size 0.9 0.9)) (justify right))
    (property "Intersheetrefs" "${INTERSHEET_REFS}" (at 454.66 95.25000000000001 0) (effects (font (size 0.8 0.8)) (hide yes))))
(no_connect (at 459.74 97.79))
(wire (pts (xy 459.74 100.33000000000001) (xy 454.66 100.33000000000001)) (stroke (width 0) (type default)))
(global_label "GND" (shape bidirectional) (at 454.66 100.33000000000001 0) (effects (font (size 0.9 0.9)) (justify right))
    (property "Intersheetrefs" "${INTERSHEET_REFS}" (at 454.66 100.33000000000001 0) (effects (font (size 0.8 0.8)) (hide yes))))
(wire (pts (xy 495.29999999999995 92.71000000000001) (xy 500.37999999999994 92.71000000000001)) (stroke (width 0) (type default)))
(global_label "MB_3V3" (shape bidirectional) (at 500.37999999999994 92.71000000000001 180) (effects (font (size 0.9 0.9)) (justify left))
    (property "Intersheetrefs" "${INTERSHEET_REFS}" (at 500.37999999999994 92.71000000000001 180) (effects (font (size 0.8 0.8)) (hide yes))))
(wire (pts (xy 495.29999999999995 95.25000000000001) (xy 500.37999999999994 95.25000000000001)) (stroke (width 0) (type default)))
(global_label "I2C_SDA" (shape bidirectional) (at 500.37999999999994 95.25000000000001 180) (effects (font (size 0.9 0.9)) (justify left))
    (property "Intersheetrefs" "${INTERSHEET_REFS}" (at 500.37999999999994 95.25000000000001 180) (effects (font (size 0.8 0.8)) (hide yes))))
(wire (pts (xy 495.29999999999995 97.79) (xy 500.37999999999994 97.79)) (stroke (width 0) (type default)))
(global_label "GND" (shape bidirectional) (at 500.37999999999994 97.79 180) (effects (font (size 0.9 0.9)) (justify left))
    (property "Intersheetrefs" "${INTERSHEET_REFS}" (at 500.37999999999994 97.79 180) (effects (font (size 0.8 0.8)) (hide yes))))
(symbol (lib_id "KINO_A0:C803") (at 73.66 132.07999999999998 0) (unit 1) (in_bom yes) (on_board yes) (dnp no)
    (property "Reference" "C803" (at 73.66 119.45999999999998 0) (effects (font (size 1.27 1.27))))
    (property "Value" "100n 50V" (at 73.66 121.95999999999998 0) (effects (font (size 1.0 1.0))))
    (property "Footprint" "Capacitor_SMD:C_0603_1608Metric" (at 73.66 132.07999999999998 0) (effects (font (size 1 1)) (hide yes)))
    (property "Datasheet" "https://www.yageogroup.com/component-documentation/download/specsheet/CC0603KRX7R9BB104" (at 73.66 132.07999999999998 0) (effects (font (size 1 1)) (hide yes)))
    (property "Design note" "" (at 73.66 132.07999999999998 0) (effects (font (size 1 1)) (hide yes))) (pin "1")(pin "2"))
(wire (pts (xy 66.03999999999999 132.07999999999998) (xy 60.959999999999994 132.07999999999998)) (stroke (width 0) (type default)))
(global_label "MB_3V3" (shape bidirectional) (at 60.959999999999994 132.07999999999998 0) (effects (font (size 0.9 0.9)) (justify right))
    (property "Intersheetrefs" "${INTERSHEET_REFS}" (at 60.959999999999994 132.07999999999998 0) (effects (font (size 0.8 0.8)) (hide yes))))
(wire (pts (xy 81.28 132.07999999999998) (xy 86.36 132.07999999999998)) (stroke (width 0) (type default)))
(global_label "GND" (shape bidirectional) (at 86.36 132.07999999999998 180) (effects (font (size 0.9 0.9)) (justify left))
    (property "Intersheetrefs" "${INTERSHEET_REFS}" (at 86.36 132.07999999999998 180) (effects (font (size 0.8 0.8)) (hide yes))))
(embedded_fonts no))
